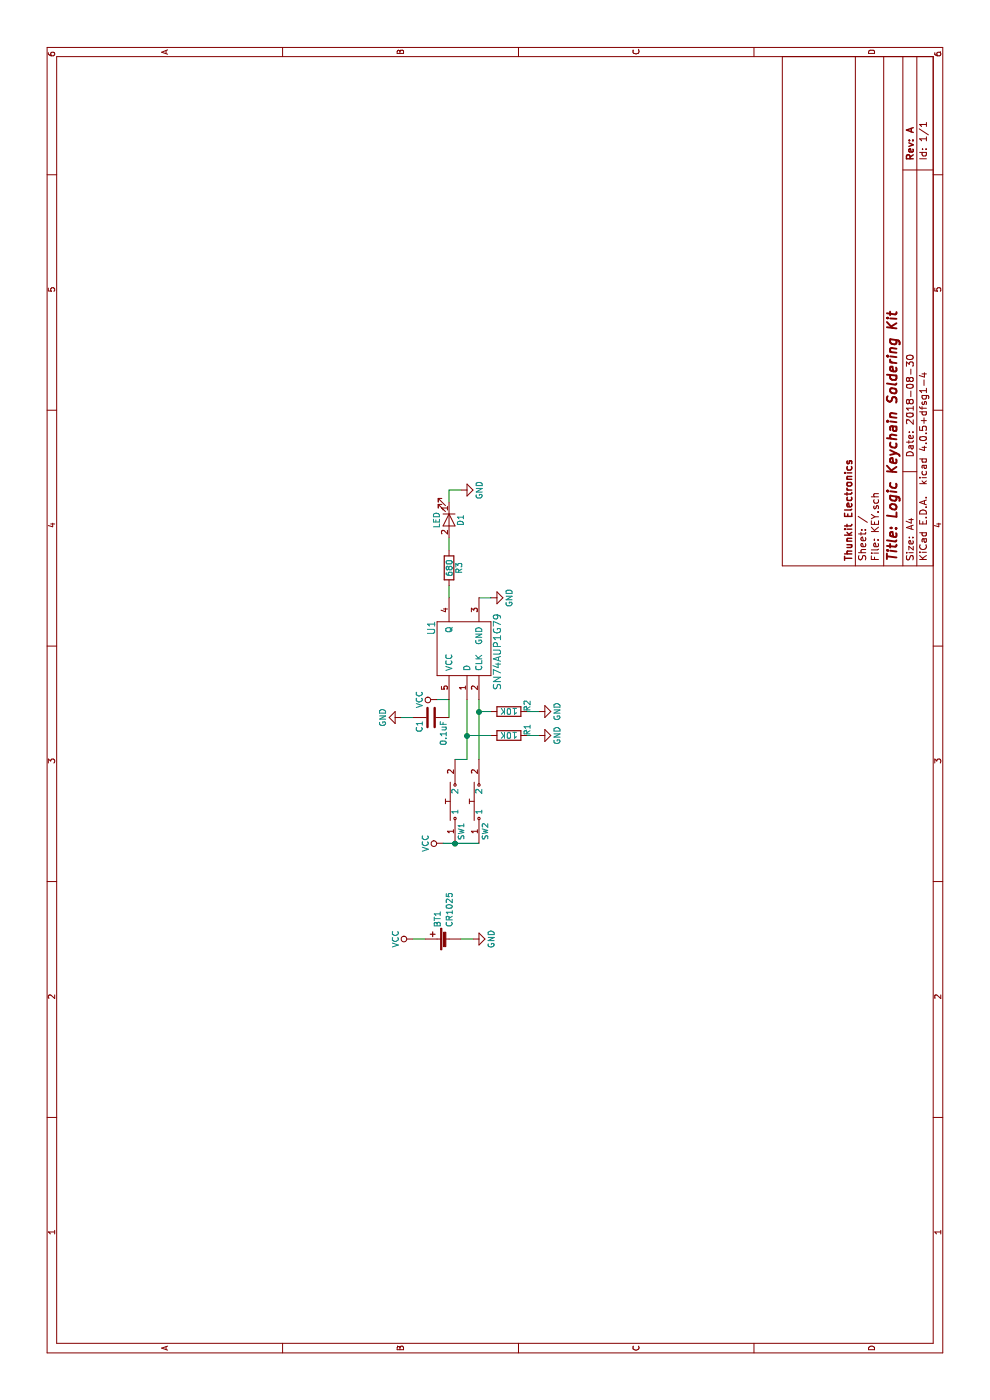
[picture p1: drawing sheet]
EESchema Schematic File Version 2
LIBS:power
LIBS:device
LIBS:transistors
LIBS:conn
LIBS:linear
LIBS:regul
LIBS:74xx
LIBS:cmos4000
LIBS:adc-dac
LIBS:memory
LIBS:xilinx
LIBS:microcontrollers
LIBS:dsp
LIBS:microchip
LIBS:analog_switches
LIBS:motorola
LIBS:texas
LIBS:intel
LIBS:audio
LIBS:interface
LIBS:digital-audio
LIBS:philips
LIBS:display
LIBS:cypress
LIBS:siliconi
LIBS:opto
LIBS:atmel
LIBS:contrib
LIBS:valves
LIBS:3solderjumper
LIBS:3solderjumper (copy)
LIBS:74hc164
LIBS:74hc164 (copy)
LIBS:74hc595
LIBS:74hc595 (copy)
LIBS:74hc595pw
LIBS:74hc595PW
LIBS:74hc595pw (copy)
LIBS:74hc595PW (copy)
LIBS:10118192-0001LF
LIBS:10118192-0001LF (copy)
LIBS:0786463001
LIBS:0786463001 (copy)
LIBS:A7
LIBS:A7 (copy)
LIBS:ATMEGA32U2 DEV
LIBS:ATMEGA32U2 DEV (copy)
LIBS:attiny43u-m
LIBS:attiny43u-m (copy)
LIBS:attiny43u-m-fixed
LIBS:attiny43u-m-fixed (copy)
LIBS:attiny43u-m-qfn
LIBS:attiny43u-m-qfn (copy)
LIBS:bmp280
LIBS:bmp280 (copy)
LIBS:BMP280
LIBS:BMP280 (copy)
LIBS:FT230XQ
LIBS:FT230XQ (copy)
LIBS:mcp2221a
LIBS:mcp2221a (copy)
LIBS:mcp73831t
LIBS:mcp73831t (copy)
LIBS:mic5504
LIBS:mic5504-2
LIBS:mic5504-2 (copy)
LIBS:mic5504 (copy)
LIBS:MPL3115A2
LIBS:MPL3115A2 (copy)
LIBS:push_sw
LIBS:push_sw (copy)
LIBS:S2B-ZR-SM4A-TF
LIBS:S2B-ZR-SM4A-TF (copy)
LIBS:sn74aup1g79
LIBS:sn74aup1g80
LIBS:sn74aup1g80 (copy)
LIBS:sn74lvc1g3157dckr
LIBS:sn74lvc1g3157dckr (copy)
LIBS:spi_eeprom
LIBS:spi_eeprom (copy)
LIBS:spst
LIBS:spst (copy)
LIBS:stm32l052k6u6
LIBS:stm32l052k6u6 (copy)
LIBS:xc9140a331mr-g
LIBS:xc9140a331mr-g (copy)
LIBS:xc9140a331mr-g_fixed
LIBS:xc9140a331mr-g_fixed (copy)
LIBS:KEY-cache
EELAYER 25 0
EELAYER END
$Descr A4 11693 8268
encoding utf-8
Sheet 1 1
Title "Logic Keychain Soldering Kit"
Date "2018-08-30"
Rev "A"
Comp "Thunkit Electronics"
Comment1 ""
Comment2 ""
Comment3 ""
Comment4 ""
$EndDescr
$Comp
L R R2
U 1 1
P 5750 4250
F 0 "R2" H 5800 4100 50  0000 C CNN
F 1 "10K" V 5750 4250 50  0000 C CNN
F 2 "Resistors_SMD:R_0603" V 5680 4250 50  0001 C CNN
F 3 "" H 5750 4250 50  0000 C CNN
	1    5750 4250
	1    0    0    -1  
$EndComp
$Comp
L R R1
U 1 1
P 5550 4250
F 0 "R1" H 5600 4100 50  0000 C CNN
F 1 "10K" V 5550 4250 50  0000 C CNN
F 2 "Resistors_SMD:R_0603" V 5480 4250 50  0001 C CNN
F 3 "" H 5550 4250 50  0000 C CNN
	1    5550 4250
	1    0    0    -1  
$EndComp
$Comp
L GND #PWR01
U 1 1
P 5550 4500
F 0 "#PWR01" H 5550 4250 50  0001 C CNN
F 1 "GND" H 5550 4350 50  0000 C CNN
F 2 "" H 5550 4500 50  0000 C CNN
F 3 "" H 5550 4500 50  0000 C CNN
	1    5550 4500
	1    0    0    -1  
$EndComp
Wire Wire Line
	5550 4500 5550 4400
$Comp
L GND #PWR02
U 1 1
P 5750 4500
F 0 "#PWR02" H 5750 4250 50  0001 C CNN
F 1 "GND" H 5750 4350 50  0000 C CNN
F 2 "" H 5750 4500 50  0000 C CNN
F 3 "" H 5750 4500 50  0000 C CNN
	1    5750 4500
	1    0    0    -1  
$EndComp
Wire Wire Line
	5750 4500 5750 4400
Wire Wire Line
	5750 4100 5750 4000
Wire Wire Line
	5350 4000 5850 4000
Wire Wire Line
	5350 3900 5850 3900
Wire Wire Line
	5550 3900 5550 4100
$Comp
L Push_SW SW1
U 1 1
P 5000 3650
F 0 "SW1" H 4750 3450 47  0000 C CNN
F 1 "Push_SW" H 5010 3630 47  0001 C CNN
F 2 "MOD:PTS810 SJK 250 SMTR LFS_Handsoldering" H 5000 3650 47  0001 C CNN
F 3 "" H 5000 3650 47  0001 C CNN
	1    5000 3650
	1    0    0    -1  
$EndComp
$Comp
L Push_SW SW2
U 1 1
P 5000 3850
F 0 "SW2" H 4750 3650 47  0000 C CNN
F 1 "Push_SW" H 5010 3830 47  0001 C CNN
F 2 "MOD:PTS810 SJK 250 SMTR LFS_Handsoldering" H 5000 3850 47  0001 C CNN
F 3 "" H 5000 3850 47  0001 C CNN
	1    5000 3850
	1    0    0    -1  
$EndComp
Connection ~ 5750 4000
Wire Wire Line
	5350 3900 5350 3800
Connection ~ 5550 3900
$Comp
L VCC #PWR03
U 1 1
P 4650 3700
F 0 "#PWR03" H 4650 3550 50  0001 C CNN
F 1 "VCC" H 4650 3850 50  0000 C CNN
F 2 "" H 4650 3700 50  0000 C CNN
F 3 "" H 4650 3700 50  0000 C CNN
	1    4650 3700
	1    0    0    -1  
$EndComp
Wire Wire Line
	4650 3700 4650 4000
Connection ~ 4650 3800
$Comp
L VCC #PWR04
U 1 1
P 5850 3650
F 0 "#PWR04" H 5850 3500 50  0001 C CNN
F 1 "VCC" H 5850 3800 50  0000 C CNN
F 2 "" H 5850 3650 50  0000 C CNN
F 3 "" H 5850 3650 50  0000 C CNN
	1    5850 3650
	1    0    0    -1  
$EndComp
Wire Wire Line
	5850 3650 5850 3750
$Comp
L C C1
U 1 1
P 5700 3600
F 0 "C1" H 5725 3700 50  0000 L CNN
F 1 "0.1uF" H 5725 3500 50  0000 L CNN
F 2 "Capacitors_SMD:C_0603" H 5738 3450 50  0001 C CNN
F 3 "" H 5700 3600 50  0000 C CNN
	1    5700 3600
	-1   0    0    -1  
$EndComp
Wire Wire Line
	5850 3750 5700 3750
$Comp
L GND #PWR05
U 1 1
P 5700 3350
F 0 "#PWR05" H 5700 3100 50  0001 C CNN
F 1 "GND" H 5700 3200 50  0000 C CNN
F 2 "" H 5700 3350 50  0000 C CNN
F 3 "" H 5700 3350 50  0000 C CNN
	1    5700 3350
	-1   0    0    1   
$EndComp
Wire Wire Line
	5700 3350 5700 3450
$Comp
L R R3
U 1 1
P 6950 3750
F 0 "R3" V 7030 3750 50  0000 C CNN
F 1 "680" V 6950 3750 50  0000 C CNN
F 2 "Resistors_SMD:R_0603" V 6880 3750 50  0001 C CNN
F 3 "" H 6950 3750 50  0000 C CNN
	1    6950 3750
	0    1    1    0   
$EndComp
$Comp
L LED D1
U 1 1
P 7350 3750
F 0 "D1" H 7350 3850 50  0000 C CNN
F 1 "LED" H 7350 3650 50  0000 C CNN
F 2 "LEDs:LED_0603" H 7350 3750 50  0001 C CNN
F 3 "" H 7350 3750 50  0000 C CNN
	1    7350 3750
	-1   0    0    1   
$EndComp
Wire Wire Line
	7200 3750 7100 3750
Wire Wire Line
	6800 3750 6700 3750
$Comp
L GND #PWR06
U 1 1
P 6700 4100
F 0 "#PWR06" H 6700 3850 50  0001 C CNN
F 1 "GND" H 6700 3950 50  0000 C CNN
F 2 "" H 6700 4100 50  0000 C CNN
F 3 "" H 6700 4100 50  0000 C CNN
	1    6700 4100
	1    0    0    -1  
$EndComp
Wire Wire Line
	6700 4100 6700 4000
$Comp
L Battery_Cell BT1
U 1 1
P 3850 3750
F 0 "BT1" H 3950 3850 50  0000 L CNN
F 1 "CR1025" H 3950 3750 50  0000 L CNN
F 2 "MOD:BK-870" V 3850 3810 50  0001 C CNN
F 3 "" V 3850 3810 50  0000 C CNN
	1    3850 3750
	1    0    0    -1  
$EndComp
$Comp
L VCC #PWR07
U 1 1
P 3850 3450
F 0 "#PWR07" H 3850 3300 50  0001 C CNN
F 1 "VCC" H 3850 3600 50  0000 C CNN
F 2 "" H 3850 3450 50  0000 C CNN
F 3 "" H 3850 3450 50  0000 C CNN
	1    3850 3450
	1    0    0    -1  
$EndComp
$Comp
L GND #PWR08
U 1 1
P 3850 3950
F 0 "#PWR08" H 3850 3700 50  0001 C CNN
F 1 "GND" H 3850 3800 50  0000 C CNN
F 2 "" H 3850 3950 50  0000 C CNN
F 3 "" H 3850 3950 50  0000 C CNN
	1    3850 3950
	1    0    0    -1  
$EndComp
Wire Wire Line
	3850 3950 3850 3850
Wire Wire Line
	3850 3550 3850 3450
$Comp
L SN74AUP1G79 U1
U 1 1
P 6250 3850
F 0 "U1" H 6450 4100 60  0000 C CNN
F 1 "SN74AUP1G79" H 6250 3550 60  0000 C CNN
F 2 "TO_SOT_Packages_SMD:SOT-23-5" H 6000 4200 60  0001 C CNN
F 3 "" H 6000 4200 60  0001 C CNN
	1    6250 3850
	1    0    0    -1  
$EndComp
$Comp
L GND #PWR09
U 1 1
P 7600 3850
F 0 "#PWR09" H 7600 3600 50  0001 C CNN
F 1 "GND" H 7600 3700 50  0000 C CNN
F 2 "" H 7600 3850 50  0000 C CNN
F 3 "" H 7600 3850 50  0000 C CNN
	1    7600 3850
	1    0    0    -1  
$EndComp
Wire Wire Line
	7600 3850 7600 3750
Wire Wire Line
	7600 3750 7500 3750
$EndSCHEMATC
